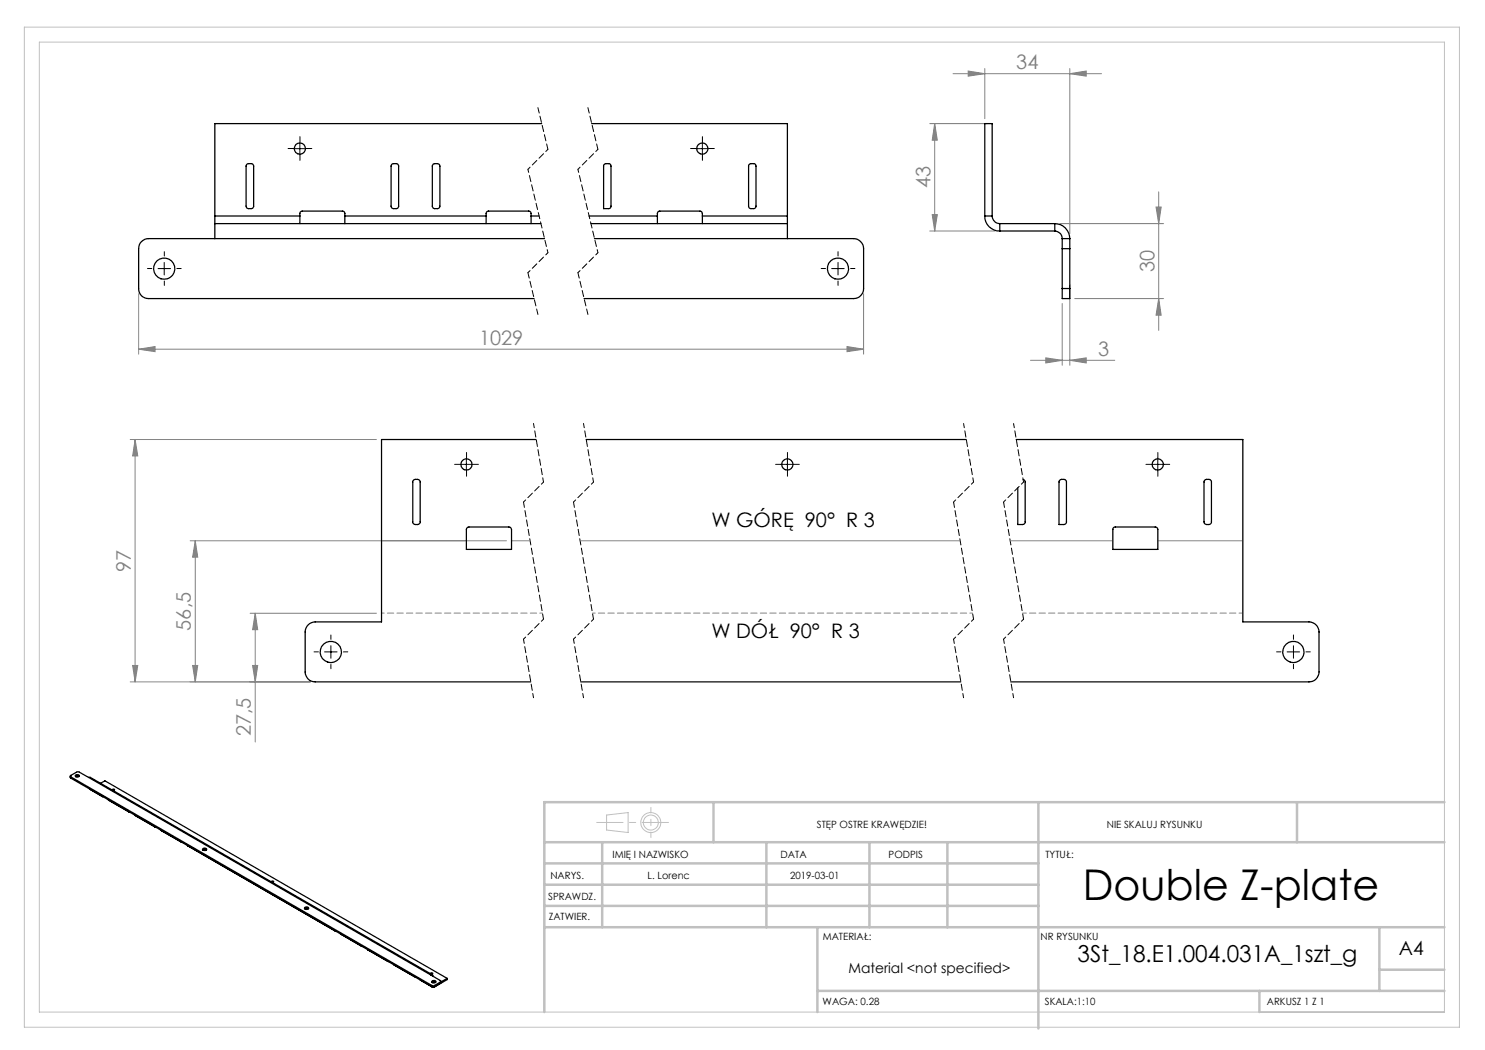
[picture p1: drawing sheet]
<svg xmlns="http://www.w3.org/2000/svg" width="297mm" height="210mm" viewBox="0 0 297 210" stroke-linecap="round" stroke-linejoin="round" font-family="sans-serif">
<g fill="none" stroke="#c0c0c0" stroke-width=".2">
<path d="M4.9 5.4h287v200h-287zM7.9 8.4h281v194h-281zM121.3 163l4.3-.5v4l-4.3-.5z"/>
<circle cx="130.2" cy="164.5" r="2"/>
<circle cx="130.2" cy="164.5" r="1.49"/>
</g>
<g fill="none" stroke="#808080" stroke-width=".2">
<path d="M190.6 14.7h29.7M193.6 14.2l3.4 .5-3.4 .5zM197 13.7v10M214 14.7l3.2-.5v1zM214 13.7v33M185.9 24.7h11.5M186.9 24.7v21.5M186.9 24.7l.6 3.3h-1.1zM231.7 38.4v27.7M27.7 58.7v12.1M172.7 58.7v12.1M185.9 46.2h13.1"/>
<path d="M186.4 42.9h1.1l-.6 3.3zM211.9 44.7h20.8M214 56.9v16.2M214.9 59.7h17.8M231.2 41.4h1l-.5 3.3zM231.7 59.7l.5 3.3h-1zM27.7 69.8l3.3-.5v1zM27.7 69.8h145M169.4 69.3l3.3 .5-3.3 .5zM206.1 72.1h16.9M209.2 71.6l3.2 .5-3.2 .5zM212.4 60.7v12.4"/>
<path d="M214 72.1l3.2-.5v1zM26 87.9h49.3M27 87.9v48.5M27 87.9l.6 3.3h-1.1zM38 108.2h63.3M39.1 108.2l.4 3.2h-1zM39.1 108.2v28.2M102.3 108.2h3.7M116 108.2h76M202 108.2h20.6M231.6 108.2h17M26.5 133.1h1.1l-.6 3.3z"/>
<path d="M38.5 133.1h1l-.4 3.3zM50 122.7h25.3M50.5 133.1h1l-.5 3.3zM51 122.7v25.7M51 122.7l.5 3.2h-1zM62.1 136.4h-36.1"/>
</g>
<g fill="none" stroke="#000" stroke-width=".2" stroke-dasharray="15.2 1.3 1.3 1.3">
<path d="M58.7 29.7h-1.1M60 28.5v-1.2M60 31v1.1M61.2 29.7h1.2M139.2 29.7h-1.1M140.5 28.5v-1.2M140.5 31v1.1M141.7 29.7h1.2M30.4 53.7h-.9M32.9 51.2v-.9M32.9 56.2v.9M35.4 53.7h.8"/>
<path d="M165.1 53.7h-.9M167.6 51.2v-.9M167.6 56.2v.9M170.1 53.7h.9M92.1 92.9h-1.2M93.3 91.6v-1.1M93.3 94.1v1.1M94.6 92.9h1.1M156.2 92.9h-1.1M157.5 91.6v-1.1M157.5 94.1v1.1M158.7 92.9h1.2"/>
<path d="M230.3 92.9h-1.1M231.6 91.6v-1.1M231.6 94.1v1.1M232.8 92.9h1.1M63.7 130.4h-.9M66.2 127.9v-.9M66.2 132.9v.8M68.7 130.4h.9M256.2 130.4h-.9M258.7 127.9v-.9M258.7 132.9v.8M261.2 130.4h.9"/>
</g>
<g fill="none" stroke="#000" stroke-width=".2">
<path d="M58.7 29.7h2.5M60 28.5v2.5M139.2 29.7h2.5M140.5 28.5v2.5M31.6 53.7h2.5M32.8 52.5v2.5M166.3 53.7h2.5M167.6 52.5v2.5M92 92.9h2.5M93.3 91.6v2.5M156.2 92.9h2.5M157.5 91.6v2.5"/>
<path d="M230.3 92.9h2.5M231.6 91.6v2.5M64.9 130.4h2.5M66.2 129.1v2.5M257.4 130.4h2.5M258.7 129.1v2.5"/>
</g>
<path d="M107.6 21.5l2 8.4M117.6 21.5l2 8.4M105.6 54.5l2 8.4M115.6 54.5l2 8.4M104.7 100.4l4 23.4M114.7 100.4l4 23.4M190.7 100.4l4 23.4M200.7 100.4l4 23.4" fill="none" stroke="#000" stroke-width=".2" stroke-dasharray="1.3 .6" stroke-dashoffset=".2"/>
<path d="M109.6 29.9l-4 4M119.6 29.9l-4 4M109.6 50.5l-4 4M119.6 50.5l-4 4M108.7 96.4l-4 4M118.7 96.4l-4 4M194.7 96.4l-4 4M204.7 96.4l-4 4M108.7 123.8l-4 4M118.7 123.8l-4 4M194.7 123.8l-4 4M204.7 123.8l-4 4" fill="none" stroke="#000" stroke-width=".2" stroke-dasharray="1.3 .6" stroke-dashoffset=".7"/>
<path d="M105.6 33.9l4 16.6M115.6 33.9l4 16.6" fill="none" stroke="#000" stroke-width=".2" stroke-dasharray="1.3 .6" stroke-dashoffset=".6"/>
<path d="M106.7 84.7l2 11.7M116.7 84.7l2 11.7M192.7 84.7l2 11.7M202.7 84.7l2 11.7M104.7 127.8l2 11.7M114.7 127.8l2 11.7M190.7 127.8l2 11.7M200.7 127.8l2 11.7" fill="none" stroke="#000" stroke-width=".2" stroke-dasharray="1.3 .6" stroke-dashoffset=".4"/>
<path d="M76.3 122.6h32.2M118.5 122.6h76" fill="none" stroke="#808080" stroke-width=".2" stroke-dasharray="1.3 .6" stroke-dashoffset=".7"/>
<path d="M204.5 122.6h44.1" fill="none" stroke="#808080" stroke-width=".2" stroke-dasharray="1.3 .6" stroke-dashoffset=".5"/>
<path d="M133.7 164.5h-14.4" fill="none" stroke="#c0c0c0" stroke-width=".2" stroke-dasharray="15.2 1.3 1.3 1.3" stroke-dashoffset="10"/>
<path d="M130.2 161.5v6" fill="none" stroke="#c0c0c0" stroke-width=".2" stroke-dasharray="15.2 1.3 1.3 1.3" stroke-dashoffset="14.1"/>
<g fill="none" stroke="#c0c0c0" stroke-width=".5">
<path d="M108.9 176.9h98.8M108.9 172.7h98.8M108.9 168.4h180M120.4 168.4v17M142.7 160.4v8M153.3 168.4v17M173.9 168.4v17M189.5 168.4v17M207.7 160.4v45.3M259.4 160.4v8M288.9 160.4h-180v42M108.9 181.2h98.8"/>
<path d="M108.9 185.4h180M163.5 198.2h125.4M163.5 185.4v17M251.9 198.2v4.2M275.9 185.4v12.8M275.9 193.9h13"/>
</g>
<g fill="#808080">
<path d="M169.4 69.3l3.3 .5-3.3 .5zM27.7 69.8l3.3-.5v1zM214 14.7l3.2-.5v1zM193.6 14.2l3.4 .5-3.4 .5z"/>
<path d="M209.2 71.6l3.2 .5-3.2 .5zM214 72.1l3.2-.5v1z"/>
<path d="M231.7 59.7l.5 3.3h-1zM231.2 41.4h1l-.5 3.3z"/>
<path d="M186.9 24.7l.6 3.3h-1.1zM186.4 42.9h1.1l-.6 3.3z"/>
<path d="M26.5 133.1h1.1l-.6 3.3zM27 87.9l.6 3.3h-1.1zM50.5 133.1h1l-.5 3.3zM51 122.7l.5 3.2h-1z"/>
<path d="M39.1 108.2l.4 3.2h-1zM38.5 133.1h1l-.4 3.3z"/>
</g>
<g fill="none" stroke="#000" stroke-width=".25">
<path d="M49.4 32.9l.9-.2 .4 .4v8.2l-.4 .4h-.8l-.3-.5v-8zM78.4 32.9l.9-.2 .4 .4v8.2l-.2 .4h-.8a.49 .49 0 0 1-.5-.5v-8zM86.6 32.9l1-.2 .2 .2 .2 .3v8l-.2 .4-.2 .1h-.9l-.2-.4v-8.2zM108.3 24.7h-65.3v18.5M118.3 24.7h39.2v18.5M120.9 32.9l.2-.2h.7l.4 .4v8.2l-.4 .4h-1.1v-8.6zM149.9 32.9l.2-.2h.7l.4 .4v8.2l-.4 .4h-.7l-.4-.4v-8.2zM43 44.7v3M43 43.2v1.5M43 44.7h65.2M43 43.2h17M60 43.2v1.5"/>
<path d="M60 43.2v-.6l.4-.4h8.2l.4 .4v.6M69 43.2v1.5M69 43.2h28.2M97.2 43.2v1.5M97.2 43.2v-.6l.4-.4h8.2l.4 .4v.6M106.2 43.2v1.5M106.2 43.2h1.6M108.9 47.7h-79.2a1.99 1.99 0 0 0-2 2v8a1.93 1.93 0 0 0 2 2h77.1M117.8 43.2h13.7M118.2 44.7h39.3M118.9 47.7h51.8a2.05 2.05 0 0 1 2 2v8a1.99 1.99 0 0 1-2 2h-53.9M131.5 43.2v1.5"/>
<path d="M131.5 43.2v-.6l.4-.4h8.2l.3 .3 .1 .7M140.5 43.2v1.5M140.5 43.2h17M157.5 44.7v3M157.5 43.2v1.5M197 43.2a2.95 2.95 0 0 0 3 3M197 43.2h1.4M197 43.2v-18.5h1.4v18.5M198.4 43.2a1.57 1.57 0 0 0 1.6 1.5M200 44.7h11M200 46.2h11M200 44.7v1.5"/>
<path d="M211 44.7a3 3 0 0 1 3 3M211 46.2a1.51 1.51 0 0 1 1.4 1.5M211 44.7v1.5M212.4 47.7v2M212.4 57.7v2h1.6v-2M212.4 47.7h1.6M212.4 57.7h1.6M212.4 49.7v8M212.4 49.7h1.6M214 47.7v2M214 49.7v8M82.8 96l.9-.1 .3 .4v8.2l-.2 .3-.3 .1-.7-.1-.3-.3v-8.2z"/>
<path d="M107.2 87.9h-30.9v36.5h-13.3a2.05 2.05 0 0 0-2 2v8a1.99 1.99 0 0 0 2 2h43.2M117.2 87.9h76.1M203.2 87.9h45.4v36.5h13.2a2.05 2.05 0 0 1 2 2v8a1.99 1.99 0 0 1-2 2h-59.7M204.6 95.9l.4 .4v8.2l-.2 .3-.3 .1h-.9v-7.3M211.9 96.1l.4-.2h.7l.3 .4v8.2l-.2 .3-.3 .1h-1v-8.6zM240.9 96.1l.2-.2h.7h.2l.3 .4v8.2l-.2 .3-.3 .1-.8-.1-.2-.3zM93.3 105.7l.4-.3h8.3l.3 .5v4h-9zM222.8 105.5h8.5l.3 .4v4h-9v-4.1zM116.1 136.4h76.1M14 155.2l.2 .4M14.2 155.4l-.2-.2 .1-.1 1.4-.7h.2l2 1.1M14.2 155.4l72.2 41.7"/>
<path d="M14.2 155.4v.2M14.2 155.6l72.2 41.7M15.1 155.1v-.1a.41 .41 0 0 1 .5-.1 .41 .41 0 0 1 .2 .4 .44 .44 0 0 1-.4 .1 .44 .44 0 0 1-.3-.3zM15.1 155.3l.2-.1 .5 .1M17.7 155.5h.3l68.5 39.5M17.7 155.5l68.5 39.5M18 157.9l2.5 1.4M20.1 156.7l.9-.5 68.4 39.5M20.4 159.2l.2 .1M21.7 160l4.1 2.4M22.5 157.9a.21 .21 0 0 1 .2-.1 .21 .21 0 0 1 .2 .2l-.3 .1zM22.6 158.1h.2"/>
<path d="M25.7 162.3l.2 .1M27 163l4 2.4M30.9 165.3l.3 .1M32.2 166l4.1 2.4M36.2 168.4l.2 .1M37.5 169.1l29.6 17.1M40.5 169.8a.4 .4 0 0 1 .5-.2 .4 .4 0 0 1 .3 .4l-.1 .1a.43 .43 0 0 1-.7-.3zM40.6 170l.3-.1 .4 .1M54.3 176.3a.21 .21 0 0 1 .3-.1 .21 .21 0 0 1 .1 .2l-.3 .1zM54.4 176.5h.2M60.9 181.5a.4 .4 0 0 1 .5-.1 .4 .4 0 0 1 .3 .4 .42 .42 0 0 1-.5 .1 .42 .42 0 0 1-.3-.4zM61 181.7l.3-.1 .4 .1"/>
<path d="M67 186.1l.2 .1M68.2 186.9l4.1 2.4M72.2 189.2l.2 .1M73.5 189.9l4.1 2.4M77.5 192.2l.2 .1M78.8 192.9l4.1 2.4M82.8 195.3l.2 .1M84 196l2.5 1.4M86.2 195l1.9 1.1 .1 .2-.1 .1M86.2 195a.25 .25 0 0 1 .3 0 .25 .25 0 0 1 .1 .3M86.3 194.8h.1M86.4 197.1h.5"/>
<path d="M86.4 197.3h.5M86.4 197.1v.2M86.4 196.5l.2-.2 .5 .2M86.4 197.4h.4M86.5 196.2a.38 .38 0 0 1 .4-.1 .38 .38 0 0 1 .2 .4 .4 .4 0 0 1-.5 .1 .4 .4 0 0 1-.2-.4zM86.6 196.3v.3M86.8 197.4h.1M86.9 197.1v.2M88.1 196.4l-1.2 .7M88.1 196.4v.3M88.1 196.7l-1.2 .6M88.2 196.3l-.1 .4"/>
<path d="M89.4 195.7l-1.2 .7M89.4 195.7v.2l-2.6 1.5"/>
<circle cx="60" cy="29.7" r="1.13"/>
<circle cx="140.5" cy="29.7" r="1.13"/>
<circle cx="32.8" cy="53.7" r="2.13"/>
<circle cx="167.6" cy="53.7" r="2.12"/>
<circle cx="93.3" cy="92.9" r="1.13"/>
<circle cx="157.5" cy="92.9" r="1.13"/>
<circle cx="231.6" cy="92.9" r="1.13"/>
<circle cx="66.2" cy="130.4" r="2.12"/>
<circle cx="258.7" cy="130.4" r="2.12"/>
<circle cx="86.4" cy="194.7" r=".18"/>
</g>
<text font-size="8.5" x="216.5" y="179.9">Double Z-plate</text>
<text font-size="4.7" x="215.5" y="192.4">3St_18.E1.004.031A_1szt_g</text>
<g font-size="4" fill="#808080">
<text x="203.3" y="13.8">34</text>
<text x="186.1" y="37.7" transform="rotate(-90 186.1 37.7)">43</text>
<text x="230.9" y="54.4" transform="rotate(-90 230.9 54.4)">30</text>
<text x="95.8" y="68.9">1029</text>
<text x="219.6" y="71.2">3</text>
<text x="26.2" y="114.3" transform="rotate(-90 26.2 114.3)">97</text>
<text x="38.2" y="126.1" transform="rotate(-90 38.2 126.1)">56,5</text>
<text x="50.2" y="147.3" transform="rotate(-90 50.2 147.3)">27,5</text>
</g>
<g font-size="4">
<text x="142.3" y="105.3">W GÓRĘ 90° R 3</text>
<text x="142.3" y="127.6">W DÓŁ 90° R 3</text>
</g>
<text font-size="3.9" x="279.8" y="190.9">A4</text>
<text font-size="2.8" x="169.7" y="194.6">Material &lt;not specified&gt;</text>
<g font-size="2">
<text x="163.4" y="165.5">STĘP OSTRE KRAWĘDZIE!</text>
<text x="221.4" y="165.6">NIE SKALUJ RYSUNKU</text>
<text x="122.5" y="171.6">IMIĘ I NAZWISKO</text>
<text x="156.1" y="171.6">DATA</text>
<text x="177.7" y="171.6">PODPIS</text>
<text x="209.1" y="171.6">TYTUŁ:</text>
<text x="110.1" y="175.8">NARYS.</text>
<text x="129.5" y="175.8">L. Lorenc</text>
<text x="158" y="175.7">2019-03-01</text>
<text x="109.6" y="180">SPRAWDZ.</text>
<text x="109.7" y="184.1">ZATWIER.</text>
<text x="164.5" y="187.9">MATERIAŁ:</text>
<text x="208.1" y="188.1">NR RYSUNKU</text>
<text x="164.5" y="201">WAGA: 0.28</text>
<text x="209" y="201">SKALA:1:10</text>
<text x="253.4" y="201">ARKUSZ 1 Z 1</text>
</g>
</svg>
